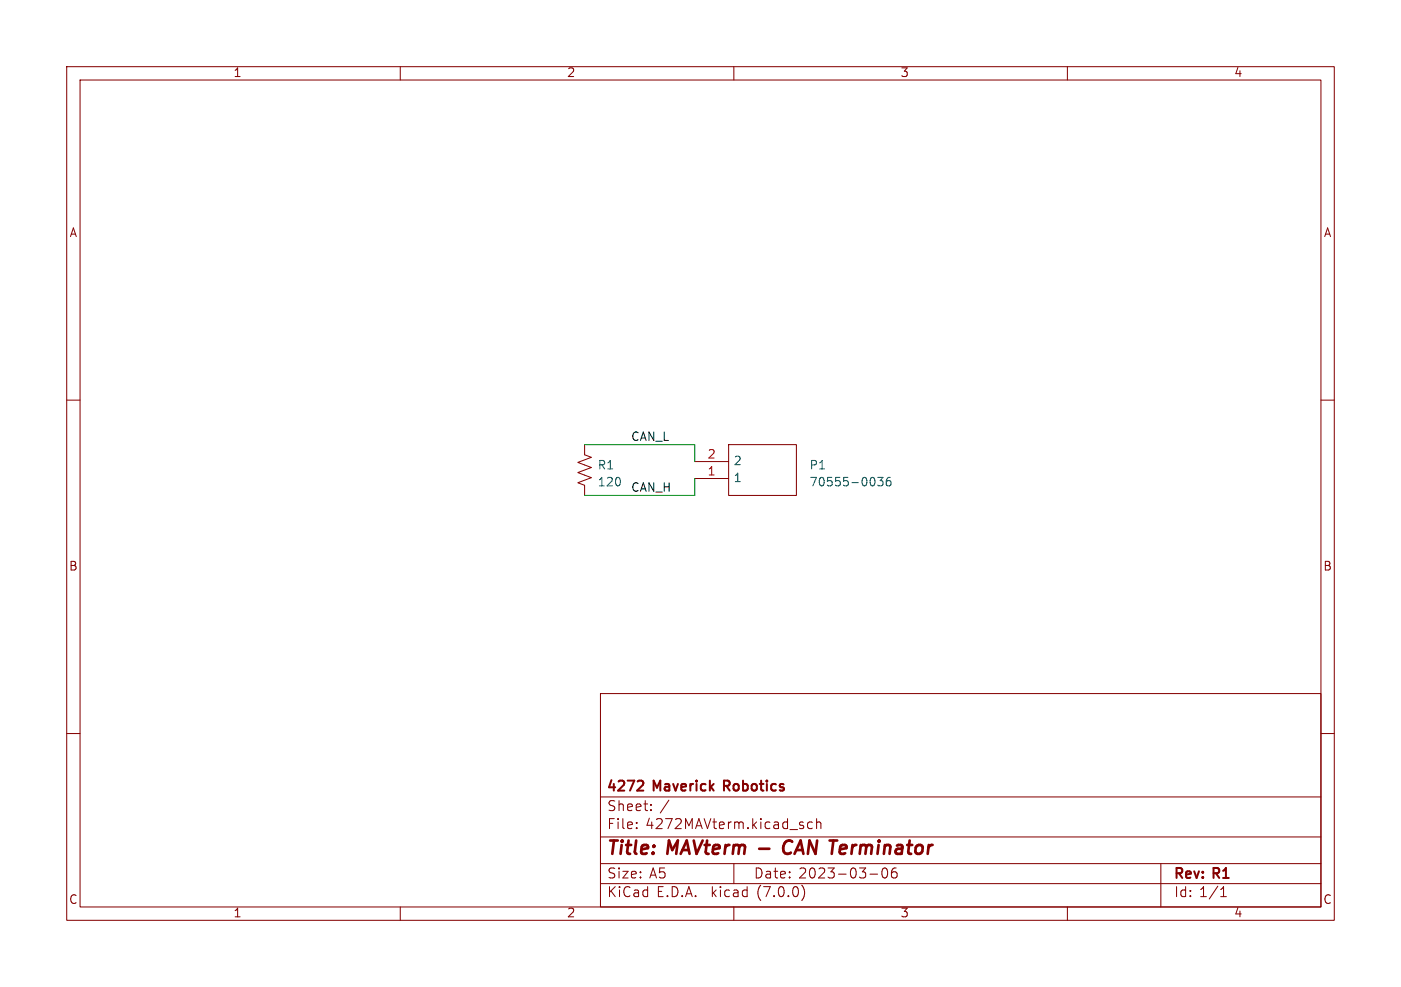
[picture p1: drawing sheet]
<svg xmlns="http://www.w3.org/2000/svg" width="210mm" height="148mm" viewBox="0 0 210 148" stroke-linecap="round" stroke-linejoin="round" font-family="sans-serif">
<g fill="none" stroke="#840000" stroke-width=".15">
<path d="M10 10h190v128h-190zM12 12h186v124h-186zM60 10v2M110 10v2M160 10v2M10 60h2M198 60h2M87.6 66.7v1.5l1 .4-2 .7 2 .8-2 .8 2 .7-2 .8 1 .4v1.5M104.1 71.8h5.1M104.1 69.2h5.1M109.2 66.7h10.2v7.6h-10.2zM10 110h2"/>
<path d="M90 104h108v32h-108zM90 119.5h108M198 110h2M60 136v2M90 132.5h108M90 129.5h108M90 125.5h108M95.4 124.1v.2M95.4 123.3v.2M97.6 121.4v.2M97.6 120.6v.2M110 136v2"/>
<path d="M110 129.5v3M120.2 132.8a1.74 1.74 0 0 1 0 2.2M121.8 123.3h-.5l-.2 .2v.5l.1 .2h.6M122.4 123.4a.37 .37 0 0 1 .7 .1v.8M122.4 122.8v1.5M130.4 131.1h1.2M132.4 130.2h.3a.94 .94 0 0 1 0 1.5h-.2a1 1 0 0 1-.1-1.5zM134.3 130.2a.59 .59 0 0 0-.7 .6v.6l.2 .2 .4 .1 .2-.2 .1-.5-.2-.2-.4-.1-.3 .3M160 136v2M174 129.5v6.5M183 134.5h.8M183 133.4l.4-.4v1.5"/>
</g>
<path d="M113.8 127.3h1.5M118.2 126a1.2 1.2 0 0 0-.5 1.9l.4 .1" fill="none" stroke="#840000" stroke-width=".4"/>
<path d="M96.2 117.1h.1a.41 .41 0 0 1 .1 .6l-.9 .9h.9" fill="none" stroke="#840000" stroke-width=".3"/>
<path d="M131.6 71.6h.8l-.5 .5 .4 .1v.5l-.2 .2h-.3l-.2-.2M133.5 71.6a.5 .5 0 0 0-.7 .5v.5l.2 .2 .3 .1 .2-.2 .1-.4-.1-.2h-.4l-.3 .2" fill="none" stroke="#006464" stroke-width=".15"/>
<path d="M87.6 66.7h16.5v2.5M104.1 71.8v2.5h-16.5" fill="none" stroke="#009600" stroke-width=".15"/>
<g font-size="2.8" fill="#840000">
<text x="91" y="128.8">Title:</text>
<text x="100.1" y="128.8">MAVterm</text>
<text x="118.7" y="128.8">CAN Terminator</text>
</g>
<g font-size="2.1" fill="#840000">
<text x="91" y="119.1">4272</text>
<text x="98.1" y="119.1">Maverick</text>
<text x="109.1" y="119.1">Robotics</text>
<text x="91" y="124.6">File:</text>
<text x="91" y="121.9">Sheet:</text>
<text x="96.8" y="124.6">4272MAVterm.kicad_sch</text>
<text x="98.9" y="121.9">/</text>
<text x="91" y="134.8">KiCad</text>
<text x="91" y="132">Size:</text>
<text x="97.3" y="132">A5</text>
<text x="98.4" y="134.8">E.D.A.</text>
<text x="106.7" y="134.8">kicad</text>
<text x="113" y="132">Date:</text>
<text x="113.6" y="134.8">(7.0.0)</text>
<text x="119.7" y="132">2023-03-06</text>
<text x="176" y="132.2">Rev:</text>
<text x="176" y="134.8">Id: 1/1</text>
<text x="182" y="132.2">R1</text>
</g>
<g font-size="1.8" fill="#840000">
<text x="35" y="11.8">1</text>
<text x="85" y="11.8">2</text>
<text x="135" y="11.8">3</text>
<text x="185" y="11.8">4</text>
<text x="10.4" y="35.8">A</text>
<text x="198.4" y="35.8">A</text>
<text x="10.3" y="85.8">B</text>
<text x="198.3" y="85.8">B</text>
<text x="10.3" y="135.8">C</text>
<text x="35" y="137.8">1</text>
<text x="85" y="137.8">2</text>
<text x="135" y="137.8">3</text>
<text x="185" y="137.8">4</text>
<text x="198.3" y="135.8">C</text>
</g>
<g font-size="1.8" fill="#006464">
<text x="89.5" y="70.7">R1</text>
<text x="110" y="70">2</text>
<text x="121.3" y="70.7">P1</text>
<text x="89.5" y="73.2">120</text>
<text x="110" y="72.6">1</text>
<text x="121.3" y="73.2">70555-0036</text>
</g>
<g font-size="1.8" fill="#0f0f0f">
<text x="94.6" y="66.3">CAN_L</text>
<text x="94.6" y="73.9">CAN_H</text>
</g>
<g font-size="1.8" fill="#a90000">
<text x="106" y="71.5">1</text>
<text x="106" y="69">2</text>
</g>
</svg>
